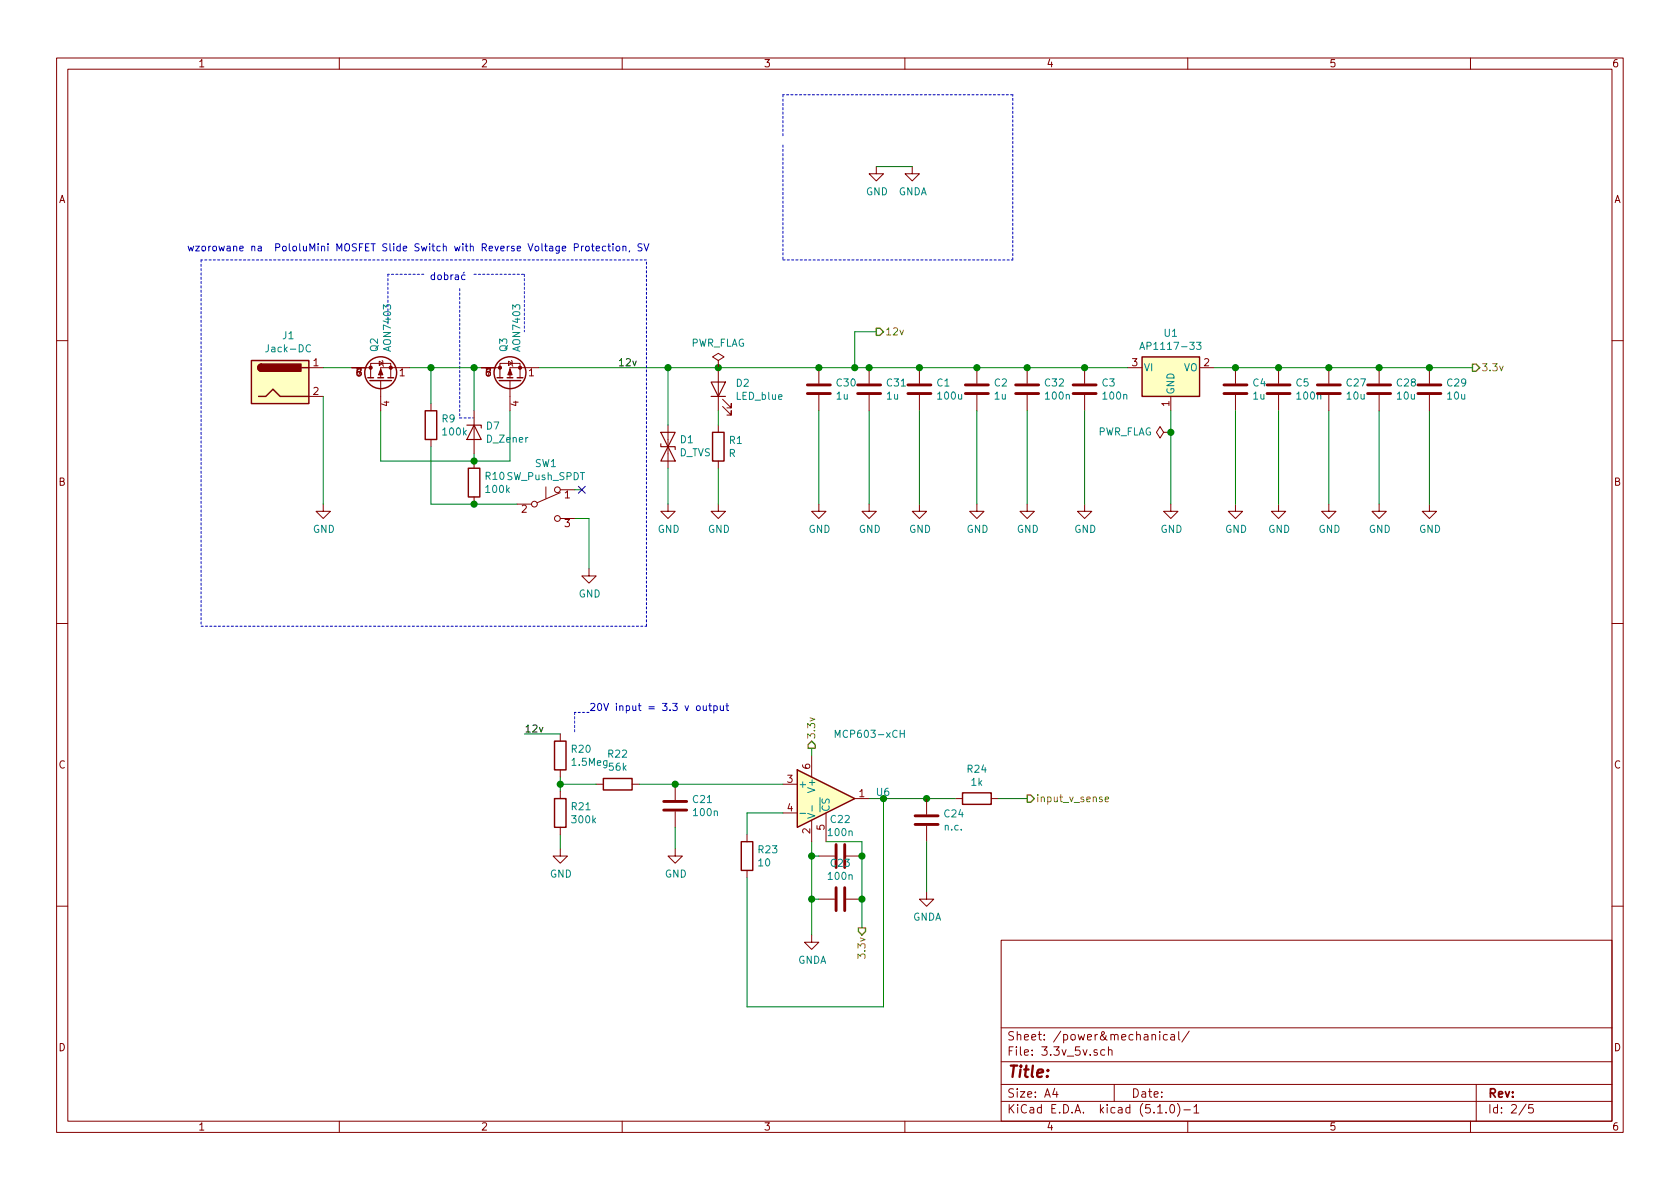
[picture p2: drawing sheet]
EESchema Schematic File Version 4
LIBS:WELLER-cache
EELAYER 29 0
EELAYER END
$Descr A4 11693 8268
encoding utf-8
Sheet 2 5
Title ""
Date ""
Rev ""
Comp ""
Comment1 ""
Comment2 ""
Comment3 ""
Comment4 ""
$EndDescr
$Comp
L Connector:Jack-DC J1
U 1 1
P 1950 2650
F 0 "J1" H 2007 2975 50  0000 C CNN
F 1 "Jack-DC" H 2007 2884 50  0000 C CNN
F 2 "symbols:jackDC_cutout" H 2000 2610 50  0001 C CNN
F 3 "~" H 2000 2610 50  0001 C CNN
	1    1950 2650
	1    0    0    -1  
$EndComp
$Comp
L Regulator_Linear:AP1117-33 U1
U 1 1
P 8150 2550
F 0 "U1" H 8150 2792 50  0000 C CNN
F 1 "AP1117-33" H 8150 2701 50  0000 C CNN
F 2 "Package_TO_SOT_SMD:SOT-223-3_TabPin2" H 8150 2750 50  0001 C CNN
F 3 "http://www.diodes.com/datasheets/AP1117.pdf" H 8250 2300 50  0001 C CNN
	1    8150 2550
	1    0    0    -1  
$EndComp
$Comp
L Device:C C3
U 1 1
P 7550 2700
F 0 "C3" H 7665 2746 50  0000 L CNN
F 1 "100n" H 7665 2655 50  0000 L CNN
F 2 "Capacitor_SMD:C_0603_1608Metric_Pad1.05x0.95mm_HandSolder" H 7588 2550 50  0001 C CNN
F 3 "~" H 7550 2700 50  0001 C CNN
	1    7550 2700
	1    0    0    -1  
$EndComp
$Comp
L Device:C C4
U 1 1
P 8600 2700
F 0 "C4" H 8715 2746 50  0000 L CNN
F 1 "1u" H 8715 2655 50  0000 L CNN
F 2 "Capacitor_SMD:C_0805_2012Metric" H 8638 2550 50  0001 C CNN
F 3 "~" H 8600 2700 50  0001 C CNN
	1    8600 2700
	1    0    0    -1  
$EndComp
$Comp
L Device:C C5
U 1 1
P 8900 2700
F 0 "C5" H 9015 2746 50  0000 L CNN
F 1 "100n" H 9015 2655 50  0000 L CNN
F 2 "Capacitor_SMD:C_0603_1608Metric_Pad1.05x0.95mm_HandSolder" H 8938 2550 50  0001 C CNN
F 3 "~" H 8900 2700 50  0001 C CNN
	1    8900 2700
	1    0    0    -1  
$EndComp
Wire Wire Line
	8450 2550 8600 2550
Text HLabel 10250 2550 2    50   Output ~ 6
3.3v
$Comp
L Device:LED D2
U 1 1
P 5000 2700
F 0 "D2" V 5039 2582 50  0000 R CNN
F 1 "LED_blue" V 4948 2582 50  0000 R CNN
F 2 "LED_SMD:LED_0603_1608Metric" H 5000 2700 50  0001 C CNN
F 3 "~" H 5000 2700 50  0001 C CNN
	1    5000 2700
	0    -1   -1   0   
$EndComp
$Comp
L Device:R R1
U 1 1
P 5000 3100
F 0 "R1" H 5070 3146 50  0000 L CNN
F 1 "R" H 5070 3055 50  0000 L CNN
F 2 "Resistor_SMD:R_0603_1608Metric" V 4930 3100 50  0001 C CNN
F 3 "~" H 5000 3100 50  0001 C CNN
	1    5000 3100
	1    0    0    -1  
$EndComp
$Comp
L power:GND #PWR0101
U 1 1
P 5000 3500
F 0 "#PWR0101" H 5000 3250 50  0001 C CNN
F 1 "GND" H 5005 3327 50  0000 C CNN
F 2 "" H 5000 3500 50  0001 C CNN
F 3 "" H 5000 3500 50  0001 C CNN
	1    5000 3500
	1    0    0    -1  
$EndComp
Wire Wire Line
	5000 3500 5000 3250
Wire Wire Line
	5000 2950 5000 2850
$Comp
L Device:D_TVS D1
U 1 1
P 4650 3100
F 0 "D1" V 4696 3021 50  0000 R CNN
F 1 "D_TVS" V 4605 3021 50  0000 R CNN
F 2 "Diode_SMD:D_SMA-SMB_Universal_Handsoldering" H 4650 3100 50  0001 C CNN
F 3 "~" H 4650 3100 50  0001 C CNN
	1    4650 3100
	0    -1   -1   0   
$EndComp
Wire Wire Line
	4650 2950 4650 2550
$Comp
L power:GND #PWR0102
U 1 1
P 4650 3500
F 0 "#PWR0102" H 4650 3250 50  0001 C CNN
F 1 "GND" H 4655 3327 50  0000 C CNN
F 2 "" H 4650 3500 50  0001 C CNN
F 3 "" H 4650 3500 50  0001 C CNN
	1    4650 3500
	1    0    0    -1  
$EndComp
Wire Wire Line
	4650 3500 4650 3250
$Comp
L power:GND #PWR0103
U 1 1
P 2250 3500
F 0 "#PWR0103" H 2250 3250 50  0001 C CNN
F 1 "GND" H 2255 3327 50  0000 C CNN
F 2 "" H 2250 3500 50  0001 C CNN
F 3 "" H 2250 3500 50  0001 C CNN
	1    2250 3500
	1    0    0    -1  
$EndComp
Wire Wire Line
	2250 2750 2250 3500
$Comp
L Device:C C2
U 1 1
P 6800 2700
F 0 "C2" H 6915 2746 50  0000 L CNN
F 1 "1u" H 6915 2655 50  0000 L CNN
F 2 "Capacitor_SMD:C_0805_2012Metric" H 6838 2550 50  0001 C CNN
F 3 "~" H 6800 2700 50  0001 C CNN
	1    6800 2700
	1    0    0    -1  
$EndComp
Connection ~ 5950 2550
$Comp
L power:GND #PWR0104
U 1 1
P 6800 3500
F 0 "#PWR0104" H 6800 3250 50  0001 C CNN
F 1 "GND" H 6805 3327 50  0000 C CNN
F 2 "" H 6800 3500 50  0001 C CNN
F 3 "" H 6800 3500 50  0001 C CNN
	1    6800 3500
	1    0    0    -1  
$EndComp
$Comp
L power:GND #PWR0105
U 1 1
P 7550 3500
F 0 "#PWR0105" H 7550 3250 50  0001 C CNN
F 1 "GND" H 7555 3327 50  0000 C CNN
F 2 "" H 7550 3500 50  0001 C CNN
F 3 "" H 7550 3500 50  0001 C CNN
	1    7550 3500
	1    0    0    -1  
$EndComp
$Comp
L power:GND #PWR0106
U 1 1
P 8600 3500
F 0 "#PWR0106" H 8600 3250 50  0001 C CNN
F 1 "GND" H 8605 3327 50  0000 C CNN
F 2 "" H 8600 3500 50  0001 C CNN
F 3 "" H 8600 3500 50  0001 C CNN
	1    8600 3500
	1    0    0    -1  
$EndComp
$Comp
L power:GND #PWR0107
U 1 1
P 9250 3500
F 0 "#PWR0107" H 9250 3250 50  0001 C CNN
F 1 "GND" H 9255 3327 50  0000 C CNN
F 2 "" H 9250 3500 50  0001 C CNN
F 3 "" H 9250 3500 50  0001 C CNN
	1    9250 3500
	1    0    0    -1  
$EndComp
$Comp
L power:GND #PWR0108
U 1 1
P 8150 3500
F 0 "#PWR0108" H 8150 3250 50  0001 C CNN
F 1 "GND" H 8155 3327 50  0000 C CNN
F 2 "" H 8150 3500 50  0001 C CNN
F 3 "" H 8150 3500 50  0001 C CNN
	1    8150 3500
	1    0    0    -1  
$EndComp
Wire Wire Line
	8150 3500 8150 3000
Wire Wire Line
	7550 2850 7550 3500
Wire Wire Line
	6800 3500 6800 2850
Wire Wire Line
	8600 2850 8600 3500
Wire Wire Line
	9250 3500 9250 2850
Connection ~ 5000 2550
$Comp
L Device:C C1
U 1 1
P 6400 2700
F 0 "C1" H 6515 2746 50  0000 L CNN
F 1 "100u" H 6515 2655 50  0000 L CNN
F 2 "Capacitor_Tantalum_SMD:CP_EIA-3216-10_Kemet-I" H 6438 2550 50  0001 C CNN
F 3 "~" H 6400 2700 50  0001 C CNN
	1    6400 2700
	1    0    0    -1  
$EndComp
$Comp
L power:GND #PWR0109
U 1 1
P 6400 3500
F 0 "#PWR0109" H 6400 3250 50  0001 C CNN
F 1 "GND" H 6405 3327 50  0000 C CNN
F 2 "" H 6400 3500 50  0001 C CNN
F 3 "" H 6400 3500 50  0001 C CNN
	1    6400 3500
	1    0    0    -1  
$EndComp
Wire Wire Line
	6400 3500 6400 2850
$Comp
L power:PWR_FLAG #FLG0102
U 1 1
P 5000 2550
F 0 "#FLG0102" H 5000 2625 50  0001 C CNN
F 1 "PWR_FLAG" H 5000 2723 50  0000 C CNN
F 2 "" H 5000 2550 50  0001 C CNN
F 3 "~" H 5000 2550 50  0001 C CNN
	1    5000 2550
	1    0    0    -1  
$EndComp
$Comp
L power:PWR_FLAG #FLG0103
U 1 1
P 8150 3000
F 0 "#FLG0103" H 8150 3075 50  0001 C CNN
F 1 "PWR_FLAG" V 8150 3128 50  0000 L CNN
F 2 "" H 8150 3000 50  0001 C CNN
F 3 "~" H 8150 3000 50  0001 C CNN
	1    8150 3000
	0    -1   -1   0   
$EndComp
Connection ~ 8150 3000
Wire Wire Line
	8150 3000 8150 2850
$Comp
L power:GND #PWR0136
U 1 1
P 6100 1150
F 0 "#PWR0136" H 6100 900 50  0001 C CNN
F 1 "GND" H 6105 977 50  0000 C CNN
F 2 "" H 6100 1150 50  0001 C CNN
F 3 "" H 6100 1150 50  0001 C CNN
	1    6100 1150
	1    0    0    -1  
$EndComp
$Comp
L power:GNDA #PWR0140
U 1 1
P 6350 1150
F 0 "#PWR0140" H 6350 900 50  0001 C CNN
F 1 "GNDA" H 6355 977 50  0000 C CNN
F 2 "" H 6350 1150 50  0001 C CNN
F 3 "" H 6350 1150 50  0001 C CNN
	1    6350 1150
	1    0    0    -1  
$EndComp
Wire Wire Line
	6100 1150 6350 1150
Text HLabel 7150 5550 2    50   Output ~ 6
input_v_sense
$Comp
L Device:R R?
U 1 1
P 6800 5550
AR Path="/5CB9B8FA/5D0FCAA8" Ref="R?"  Part="1" 
AR Path="/5CB5C0EA/5D0FCAA8" Ref="R24"  Part="1" 
F 0 "R24" V 6593 5550 50  0000 C CNN
F 1 "1k" V 6684 5550 50  0000 C CNN
F 2 "Resistor_SMD:R_0603_1608Metric" V 6730 5550 50  0001 C CNN
F 3 "~" H 6800 5550 50  0001 C CNN
	1    6800 5550
	0    1    1    0   
$EndComp
$Comp
L Device:R R?
U 1 1
P 4300 5450
AR Path="/5CB9B8FA/5D0FCAAE" Ref="R?"  Part="1" 
AR Path="/5CB5C0EA/5D0FCAAE" Ref="R22"  Part="1" 
F 0 "R22" V 4507 5450 50  0000 C CNN
F 1 "56k" V 4416 5450 50  0000 C CNN
F 2 "Resistor_SMD:R_0603_1608Metric" V 4230 5450 50  0001 C CNN
F 3 "~" H 4300 5450 50  0001 C CNN
	1    4300 5450
	0    -1   -1   0   
$EndComp
$Comp
L Device:C C?
U 1 1
P 4700 5600
AR Path="/5CB9B8FA/5D0FCAB4" Ref="C?"  Part="1" 
AR Path="/5CB5C0EA/5D0FCAB4" Ref="C21"  Part="1" 
F 0 "C21" H 4815 5646 50  0000 L CNN
F 1 "100n" H 4815 5555 50  0000 L CNN
F 2 "Capacitor_SMD:C_0603_1608Metric_Pad1.05x0.95mm_HandSolder" H 4738 5450 50  0001 C CNN
F 3 "~" H 4700 5600 50  0001 C CNN
	1    4700 5600
	1    0    0    -1  
$EndComp
$Comp
L Device:C C?
U 1 1
P 5850 5950
AR Path="/5CB9B8FA/5D0FCABC" Ref="C?"  Part="1" 
AR Path="/5CB5C0EA/5D0FCABC" Ref="C22"  Part="1" 
F 0 "C22" V 6102 5950 50  0000 C CNN
F 1 "100n" V 6011 5950 50  0000 C CNN
F 2 "Capacitor_SMD:C_0603_1608Metric_Pad1.05x0.95mm_HandSolder" H 5888 5800 50  0001 C CNN
F 3 "~" H 5850 5950 50  0001 C CNN
	1    5850 5950
	0    -1   -1   0   
$EndComp
$Comp
L Device:C C?
U 1 1
P 5850 6250
AR Path="/5CB9B8FA/5D0FCAC2" Ref="C?"  Part="1" 
AR Path="/5CB5C0EA/5D0FCAC2" Ref="C23"  Part="1" 
F 0 "C23" V 5598 6250 50  0000 C CNN
F 1 "100n" V 5689 6250 50  0000 C CNN
F 2 "Capacitor_SMD:C_0805_2012Metric" H 5888 6100 50  0001 C CNN
F 3 "~" H 5850 6250 50  0001 C CNN
	1    5850 6250
	0    -1   1    0   
$EndComp
Connection ~ 5650 5950
Wire Wire Line
	5650 5950 5650 5850
Wire Wire Line
	6000 5850 6000 5950
Connection ~ 6000 5950
Connection ~ 6000 6250
Wire Wire Line
	6000 6250 6000 6450
Wire Wire Line
	5700 6250 5650 6250
Wire Wire Line
	6000 5950 6000 6250
Connection ~ 5650 6250
Wire Wire Line
	5650 5950 5650 6250
Wire Wire Line
	5700 5950 5650 5950
Wire Wire Line
	5750 5850 6000 5850
$Comp
L Amplifier_Operational:MCP603-xCH U?
U 1 1
P 5750 5550
AR Path="/5CB9B8FA/5D0FCAD5" Ref="U?"  Part="1" 
AR Path="/5CB5C0EA/5D0FCAD5" Ref="U6"  Part="1" 
F 0 "U6" H 6094 5596 50  0000 L CNN
F 1 "MCP603-xCH" H 5800 6000 50  0000 L CNN
F 2 "Package_TO_SOT_SMD:SOT-23-6" H 5750 5550 50  0001 L CNN
F 3 "https://www.tme.eu/Document/718e1e465ad4ed1ffbd9a510b0eda58e/mcp6031.pdf" H 5800 5750 50  0001 C CNN
	1    5750 5550
	1    0    0    -1  
$EndComp
Wire Wire Line
	3900 5450 4150 5450
Wire Wire Line
	6050 5550 6150 5550
Connection ~ 6450 5550
Wire Wire Line
	6450 5550 6650 5550
Wire Wire Line
	5450 5650 5200 5650
$Comp
L Device:R R?
U 1 1
P 5200 5950
AR Path="/5CB9B8FA/5D0FCAFB" Ref="R?"  Part="1" 
AR Path="/5CB5C0EA/5D0FCAFB" Ref="R23"  Part="1" 
F 0 "R23" H 5270 5996 50  0000 L CNN
F 1 "10" H 5270 5905 50  0000 L CNN
F 2 "Resistor_SMD:R_0603_1608Metric" V 5130 5950 50  0001 C CNN
F 3 "~" H 5200 5950 50  0001 C CNN
	1    5200 5950
	1    0    0    -1  
$EndComp
Wire Wire Line
	5200 5800 5200 5650
$Comp
L Device:C C?
U 1 1
P 6450 5700
AR Path="/5CB9B8FA/5D0FCB12" Ref="C?"  Part="1" 
AR Path="/5CB5C0EA/5D0FCB12" Ref="C24"  Part="1" 
F 0 "C24" H 6565 5746 50  0000 L CNN
F 1 "n.c." H 6565 5655 50  0000 L CNN
F 2 "Capacitor_SMD:C_0603_1608Metric" H 6488 5550 50  0001 C CNN
F 3 "~" H 6450 5700 50  0001 C CNN
	1    6450 5700
	1    0    0    -1  
$EndComp
$Comp
L power:GNDA #PWR?
U 1 1
P 5650 6500
AR Path="/5CB9B8FA/5D0FCB18" Ref="#PWR?"  Part="1" 
AR Path="/5CB5C0EA/5D0FCB18" Ref="#PWR0132"  Part="1" 
F 0 "#PWR0132" H 5650 6250 50  0001 C CNN
F 1 "GNDA" H 5655 6327 50  0000 C CNN
F 2 "" H 5650 6500 50  0001 C CNN
F 3 "" H 5650 6500 50  0001 C CNN
	1    5650 6500
	1    0    0    -1  
$EndComp
$Comp
L power:GNDA #PWR?
U 1 1
P 6450 6200
AR Path="/5CB9B8FA/5D0FCB1E" Ref="#PWR?"  Part="1" 
AR Path="/5CB5C0EA/5D0FCB1E" Ref="#PWR0133"  Part="1" 
F 0 "#PWR0133" H 6450 5950 50  0001 C CNN
F 1 "GNDA" H 6455 6027 50  0000 C CNN
F 2 "" H 6450 6200 50  0001 C CNN
F 3 "" H 6450 6200 50  0001 C CNN
	1    6450 6200
	1    0    0    -1  
$EndComp
Wire Wire Line
	6450 6200 6450 5850
Wire Wire Line
	7150 5550 6950 5550
Wire Wire Line
	5650 5200 5650 5250
Wire Wire Line
	5650 6250 5650 6500
Wire Wire Line
	4450 5450 4700 5450
Wire Wire Line
	5200 7000 6150 7000
Wire Wire Line
	6150 7000 6150 5550
Wire Wire Line
	5200 6100 5200 7000
Connection ~ 6150 5550
Wire Wire Line
	6150 5550 6450 5550
Wire Wire Line
	3900 5450 3900 5500
Connection ~ 3900 5450
Wire Wire Line
	3900 5400 3900 5450
Wire Wire Line
	3900 5800 3900 5900
$Comp
L power:GND #PWR0135
U 1 1
P 3900 5900
F 0 "#PWR0135" H 3900 5650 50  0001 C CNN
F 1 "GND" H 3905 5727 50  0000 C CNN
F 2 "" H 3900 5900 50  0001 C CNN
F 3 "" H 3900 5900 50  0001 C CNN
	1    3900 5900
	1    0    0    -1  
$EndComp
$Comp
L Device:R R20
U 1 1
P 3900 5250
F 0 "R20" H 3970 5296 50  0000 L CNN
F 1 "1.5Meg" H 3970 5205 50  0000 L CNN
F 2 "Resistor_SMD:R_0603_1608Metric_Pad1.05x0.95mm_HandSolder" V 3830 5250 50  0001 C CNN
F 3 "~" H 3900 5250 50  0001 C CNN
	1    3900 5250
	1    0    0    -1  
$EndComp
$Comp
L Device:R R21
U 1 1
P 3900 5650
F 0 "R21" H 3970 5696 50  0000 L CNN
F 1 "300k" H 3970 5605 50  0000 L CNN
F 2 "Resistor_SMD:R_0603_1608Metric_Pad1.05x0.95mm_HandSolder" V 3830 5650 50  0001 C CNN
F 3 "~" H 3900 5650 50  0001 C CNN
	1    3900 5650
	1    0    0    -1  
$EndComp
Text Label 3650 5100 0    50   ~ 6
12v
Wire Wire Line
	3650 5100 3900 5100
Text HLabel 6000 6450 3    50   Output ~ 6
3.3v
Text HLabel 5650 5200 1    50   Output ~ 6
3.3v
Text Notes 4100 4950 0    50   ~ 6
20V input = 3.3 v output
Wire Notes Line
	4100 4950 4000 4950
Wire Notes Line
	4000 4950 4000 5100
Connection ~ 4700 5450
Wire Wire Line
	4700 5450 5450 5450
Wire Wire Line
	4700 5750 4700 5900
$Comp
L power:GND #PWR0141
U 1 1
P 4700 5900
AR Path="/5CB5C0EA/5D0FCB06" Ref="#PWR0141"  Part="1" 
AR Path="/5CB9B8FA/5D0FCB06" Ref="#PWR?"  Part="1" 
F 0 "#PWR0141" H 4700 5650 50  0001 C CNN
F 1 "GND" H 4705 5727 50  0000 C CNN
F 2 "" H 4700 5900 50  0001 C CNN
F 3 "" H 4700 5900 50  0001 C CNN
	1    4700 5900
	1    0    0    -1  
$EndComp
$Comp
L Device:C C27
U 1 1
P 9250 2700
F 0 "C27" H 9365 2746 50  0000 L CNN
F 1 "10u" H 9365 2655 50  0000 L CNN
F 2 "Capacitor_SMD:C_0805_2012Metric" H 9288 2550 50  0001 C CNN
F 3 "~" H 9250 2700 50  0001 C CNN
	1    9250 2700
	1    0    0    -1  
$EndComp
$Comp
L power:GND #PWR02
U 1 1
P 8900 3500
F 0 "#PWR02" H 8900 3250 50  0001 C CNN
F 1 "GND" H 8905 3327 50  0000 C CNN
F 2 "" H 8900 3500 50  0001 C CNN
F 3 "" H 8900 3500 50  0001 C CNN
	1    8900 3500
	1    0    0    -1  
$EndComp
Wire Wire Line
	8900 3500 8900 2850
Connection ~ 9250 2550
Wire Wire Line
	9250 2550 9600 2550
$Comp
L power:GND #PWR04
U 1 1
P 9600 3500
F 0 "#PWR04" H 9600 3250 50  0001 C CNN
F 1 "GND" H 9605 3327 50  0000 C CNN
F 2 "" H 9600 3500 50  0001 C CNN
F 3 "" H 9600 3500 50  0001 C CNN
	1    9600 3500
	1    0    0    -1  
$EndComp
Wire Wire Line
	9600 3500 9600 2850
$Comp
L Device:C C28
U 1 1
P 9600 2700
F 0 "C28" H 9715 2746 50  0000 L CNN
F 1 "10u" H 9715 2655 50  0000 L CNN
F 2 "Capacitor_SMD:C_0805_2012Metric" H 9638 2550 50  0001 C CNN
F 3 "~" H 9600 2700 50  0001 C CNN
	1    9600 2700
	1    0    0    -1  
$EndComp
Connection ~ 9600 2550
$Comp
L power:GND #PWR0144
U 1 1
P 9950 3500
F 0 "#PWR0144" H 9950 3250 50  0001 C CNN
F 1 "GND" H 9955 3327 50  0000 C CNN
F 2 "" H 9950 3500 50  0001 C CNN
F 3 "" H 9950 3500 50  0001 C CNN
	1    9950 3500
	1    0    0    -1  
$EndComp
Wire Wire Line
	9950 3500 9950 2850
$Comp
L Device:C C29
U 1 1
P 9950 2700
F 0 "C29" H 10065 2746 50  0000 L CNN
F 1 "10u" H 10065 2655 50  0000 L CNN
F 2 "Capacitor_SMD:C_0805_2012Metric" H 9988 2550 50  0001 C CNN
F 3 "~" H 9950 2700 50  0001 C CNN
	1    9950 2700
	1    0    0    -1  
$EndComp
Wire Wire Line
	9600 2550 9950 2550
Connection ~ 9950 2550
Wire Wire Line
	9950 2550 10250 2550
$Comp
L Device:C C31
U 1 1
P 6050 2700
F 0 "C31" H 6165 2746 50  0000 L CNN
F 1 "1u" H 6165 2655 50  0000 L CNN
F 2 "Capacitor_SMD:C_0805_2012Metric" H 6088 2550 50  0001 C CNN
F 3 "~" H 6050 2700 50  0001 C CNN
	1    6050 2700
	1    0    0    -1  
$EndComp
$Comp
L power:GND #PWR0145
U 1 1
P 6050 3500
F 0 "#PWR0145" H 6050 3250 50  0001 C CNN
F 1 "GND" H 6055 3327 50  0000 C CNN
F 2 "" H 6050 3500 50  0001 C CNN
F 3 "" H 6050 3500 50  0001 C CNN
	1    6050 3500
	1    0    0    -1  
$EndComp
Wire Wire Line
	6050 3500 6050 2850
$Comp
L Device:C C30
U 1 1
P 5700 2700
F 0 "C30" H 5815 2746 50  0000 L CNN
F 1 "1u" H 5815 2655 50  0000 L CNN
F 2 "Capacitor_SMD:C_0805_2012Metric" H 5738 2550 50  0001 C CNN
F 3 "~" H 5700 2700 50  0001 C CNN
	1    5700 2700
	1    0    0    -1  
$EndComp
$Comp
L power:GND #PWR0146
U 1 1
P 5700 3500
F 0 "#PWR0146" H 5700 3250 50  0001 C CNN
F 1 "GND" H 5705 3327 50  0000 C CNN
F 2 "" H 5700 3500 50  0001 C CNN
F 3 "" H 5700 3500 50  0001 C CNN
	1    5700 3500
	1    0    0    -1  
$EndComp
Wire Wire Line
	5700 3500 5700 2850
$Comp
L Device:C C32
U 1 1
P 7150 2700
F 0 "C32" H 7265 2746 50  0000 L CNN
F 1 "100n" H 7265 2655 50  0000 L CNN
F 2 "Capacitor_SMD:C_0603_1608Metric_Pad1.05x0.95mm_HandSolder" H 7188 2550 50  0001 C CNN
F 3 "~" H 7150 2700 50  0001 C CNN
	1    7150 2700
	1    0    0    -1  
$EndComp
$Comp
L power:GND #PWR0147
U 1 1
P 7150 3500
F 0 "#PWR0147" H 7150 3250 50  0001 C CNN
F 1 "GND" H 7155 3327 50  0000 C CNN
F 2 "" H 7150 3500 50  0001 C CNN
F 3 "" H 7150 3500 50  0001 C CNN
	1    7150 3500
	1    0    0    -1  
$EndComp
Wire Wire Line
	7150 2850 7150 3500
Connection ~ 8600 2550
Wire Wire Line
	8600 2550 8900 2550
Connection ~ 8900 2550
Wire Wire Line
	8900 2550 9250 2550
Wire Wire Line
	5950 2550 6050 2550
Connection ~ 7550 2550
Wire Wire Line
	7550 2550 7850 2550
Connection ~ 7150 2550
Wire Wire Line
	7150 2550 7550 2550
Connection ~ 6800 2550
Wire Wire Line
	6800 2550 7150 2550
Connection ~ 6400 2550
Wire Wire Line
	6400 2550 6800 2550
Wire Wire Line
	5000 2550 5700 2550
Connection ~ 6050 2550
Wire Wire Line
	6050 2550 6400 2550
Connection ~ 5700 2550
Wire Wire Line
	5700 2550 5950 2550
Wire Wire Line
	5950 2300 5950 2550
Text HLabel 6100 2300 2    50   Output ~ 6
12v
Wire Wire Line
	5950 2300 6100 2300
Connection ~ 4650 2550
Wire Wire Line
	4650 2550 5000 2550
Text Notes 3250 1950 2    50   ~ 6
dobrać
Wire Wire Line
	3350 2550 3300 2550
Wire Wire Line
	3300 2850 3300 2550
Connection ~ 3300 2550
$Comp
L Device:R R9
U 1 1
P 3000 2950
F 0 "R9" H 3070 2996 50  0000 L CNN
F 1 "100k" H 3070 2905 50  0000 L CNN
F 2 "Resistor_SMD:R_0603_1608Metric" V 2930 2950 50  0001 C CNN
F 3 "~" H 3000 2950 50  0001 C CNN
	1    3000 2950
	1    0    0    -1  
$EndComp
$Comp
L Device:R R10
U 1 1
P 3300 3350
F 0 "R10" H 3370 3396 50  0000 L CNN
F 1 "100k" H 3370 3305 50  0000 L CNN
F 2 "Resistor_SMD:R_0603_1608Metric" V 3230 3350 50  0001 C CNN
F 3 "~" H 3300 3350 50  0001 C CNN
	1    3300 3350
	1    0    0    -1  
$EndComp
Wire Wire Line
	2650 3200 3300 3200
Wire Wire Line
	3300 3150 3300 3200
Connection ~ 3300 3200
Wire Wire Line
	3300 3200 3550 3200
Wire Wire Line
	3550 3200 3550 2850
Wire Wire Line
	3000 3100 3000 3500
Wire Wire Line
	3000 3500 3300 3500
Wire Wire Line
	3300 3500 3600 3500
Connection ~ 3300 3500
Text Label 4300 2550 0    50   ~ 6
12v
Wire Wire Line
	4000 3600 4100 3600
Wire Wire Line
	3750 2550 4650 2550
Wire Notes Line
	3300 1900 3650 1900
Wire Notes Line
	3650 1900 3650 2300
Wire Notes Line
	2950 1900 2700 1900
Wire Notes Line
	2700 1900 2700 2250
Wire Notes Line
	3200 2000 3200 2900
Wire Notes Line
	3200 2900 3300 2900
$Comp
L Switch:SW_Push_SPDT SW1
U 1 1
P 3800 3500
F 0 "SW1" H 3800 3785 50  0000 C CNN
F 1 "SW_Push_SPDT" H 3800 3694 50  0000 C CNN
F 2 "Button_Switch_SMD:SW_SPDT_CK-JS102011SAQN" H 3800 3500 50  0001 C CNN
F 3 "~" H 3800 3500 50  0001 C CNN
	1    3800 3500
	1    0    0    -1  
$EndComp
Wire Wire Line
	4100 3600 4100 3950
$Comp
L power:GND #PWR05
U 1 1
P 4100 3950
F 0 "#PWR05" H 4100 3700 50  0001 C CNN
F 1 "GND" H 4105 3777 50  0000 C CNN
F 2 "" H 4100 3950 50  0001 C CNN
F 3 "" H 4100 3950 50  0001 C CNN
	1    4100 3950
	1    0    0    -1  
$EndComp
$Comp
L Device:D_Zener D7
U 1 1
P 3300 3000
F 0 "D7" V 3254 3079 50  0000 L CNN
F 1 "D_Zener" V 3345 3079 50  0000 L CNN
F 2 "Diode_SMD:D_0805_2012Metric_Castellated" H 3300 3000 50  0001 C CNN
F 3 "~" H 3300 3000 50  0001 C CNN
	1    3300 3000
	0    1    1    0   
$EndComp
Wire Wire Line
	2250 2550 2450 2550
Wire Wire Line
	2650 2850 2650 3200
Wire Wire Line
	2850 2550 3000 2550
Wire Wire Line
	3000 2800 3000 2550
Connection ~ 3000 2550
Wire Wire Line
	3000 2550 3300 2550
Wire Wire Line
	4000 3400 4050 3400
NoConn ~ 4050 3400
Text Notes 1300 1750 0    50   ~ 6
wzorowane na  PololuMini MOSFET Slide Switch with Reverse Voltage Protection, SV\n
Wire Notes Line
	5450 1000 5450 1800
Wire Notes Line
	5450 1800 7050 1800
Wire Notes Line
	7050 1800 7050 650 
Wire Notes Line
	7050 650  5450 650 
Wire Notes Line
	5450 650  5450 950 
Wire Notes Line
	1400 4350 4500 4350
Wire Notes Line
	4500 4350 4500 1800
Wire Notes Line
	4500 1800 1400 1800
Wire Notes Line
	1400 1800 1400 4350
$Comp
L russian-nixies:AON7403 Q?
U 1 1
P 2650 2650
AR Path="/5CB9B8FA/5D27D93B" Ref="Q?"  Part="1" 
AR Path="/5CB5C0EA/5D27D93B" Ref="Q2"  Part="1" 
F 0 "Q2" H 2856 2696 50  0000 L CNN
F 1 "AON7403" H 2856 2605 50  0000 L CNN
F 2 "symbols:DFN_3X3_EP" H 2850 2575 50  0001 L CIN
F 3 "https://www.diodes.com/assets/Datasheets/DMP3013SFV.pdf" V 2650 2650 50  0001 L CNN
	1    2650 2650
	0    -1   -1   0   
$EndComp
$Comp
L russian-nixies:AON7403 Q?
U 1 1
P 3550 2650
AR Path="/5CB9B8FA/5D280A62" Ref="Q?"  Part="1" 
AR Path="/5CB5C0EA/5D280A62" Ref="Q3"  Part="1" 
F 0 "Q3" H 3756 2696 50  0000 L CNN
F 1 "AON7403" H 3756 2605 50  0000 L CNN
F 2 "symbols:DFN_3X3_EP" H 3750 2575 50  0001 L CIN
F 3 "https://www.diodes.com/assets/Datasheets/DMP3013SFV.pdf" V 3550 2650 50  0001 L CNN
	1    3550 2650
	0    -1   -1   0   
$EndComp
$EndSCHEMATC
